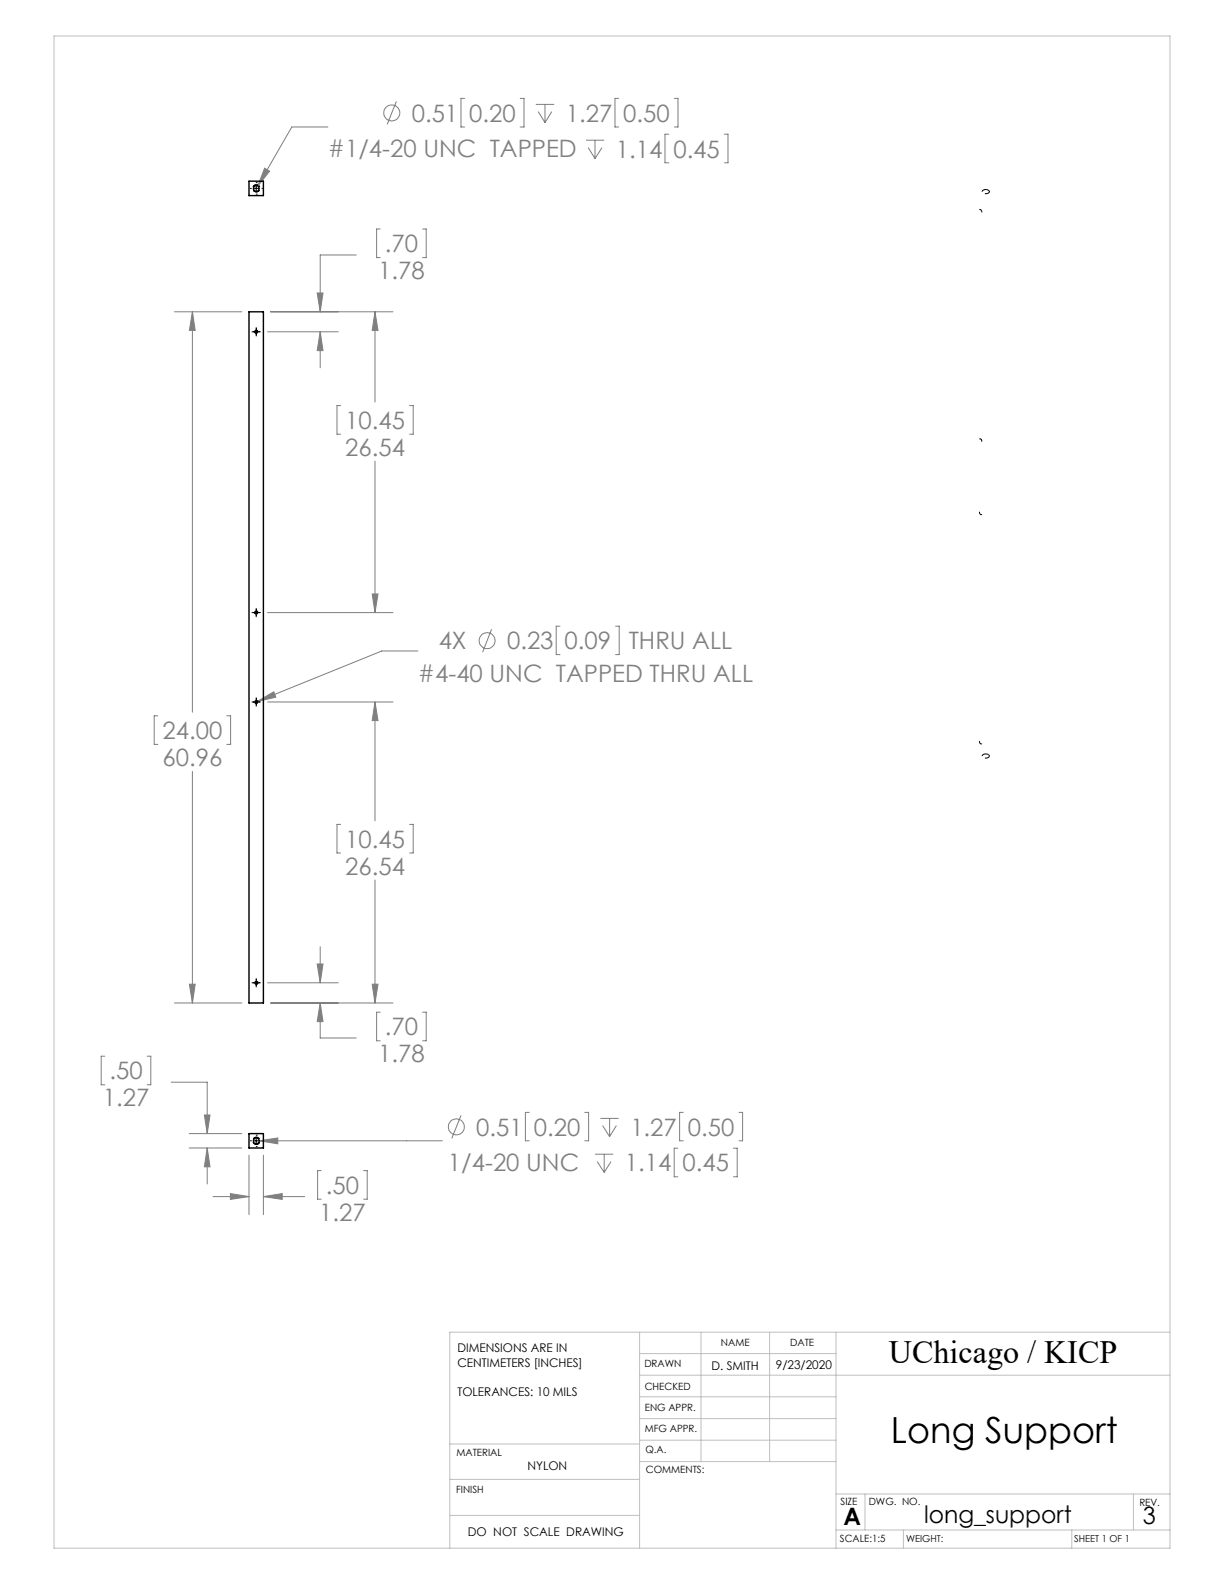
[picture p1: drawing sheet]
<svg xmlns="http://www.w3.org/2000/svg" width="216mm" height="279mm" viewBox="0 0 216 279" stroke-linecap="round" stroke-linejoin="round" font-family="sans-serif">
<g fill="none" stroke="#808080" stroke-width=".18">
<path d="M69.9 17.9l-1.6 4M82 17.4h-.7v5h.7M91.8 17.4h.6v5h-.6M94.5 18.4h3.3M94.9 19.7l1.2 1.9M96.1 18.4v3.2M97.3 19.7l-1.2 1.9M109.1 17.4h-.6v5h.6M119 17.4h.6v5h-.6M46.7 29.7l.9 .5-2.1 2.6zM57.8 22.4h-6.3l-6 10.4M103.4 24.7h3.2"/>
<path d="M103.8 26l1.2 2M105 24.7v3.3M106.2 26l-1.2 2M118 23.7h-.7v5h.7M127.8 23.7h.6v5h-.6M30.8 55h11.9M33.9 55l.5 3.3h-1zM33.9 55v70.6M47.2 58.5h12.5M47.7 55h21.6M56 51.7h1l-.5 3.3zM56.5 58.5l.5 3.3h-1z"/>
<path d="M56.5 58.5v6.4M62.8 45h-6.3v10M66.1 55l.6 3.3h-1zM66.1 55v15.9M67.1 40.4h-.7v5h.7M74.5 40.4h.7v5h-.7M60.1 71.5h-.7v5.1h.7M72.2 71.5h.7v5.1h-.7M66.1 81.4v26.7M47.2 108.1h22.1M65.7 104.8h1l-.6 3.3zM73.7 114.8h-6.4l-21.9 8.9"/>
<path d="M86.7 111l-1.6 4M98.8 110.5h-.7v5h.7M108.6 110.5h.6v5h-.6M27.8 126.3h-.6v5h.6M33.9 136.1v40.8M40 126.3h.7v5h-.7M45.4 123.7l2.9-1.7 .3 1zM47.2 123.8h22.1M66.1 123.8l.6 3.3h-1zM66.1 123.8v21M60.1 145.4h-.7v5.1h.7M66.1 155.2v21.7"/>
<path d="M72.2 145.4h.7v5.1h-.7M30.8 176.9h11.9M33.4 173.6h1l-.5 3.3zM47.2 173.4h12.5M47.7 176.9h21.6M56 170h1l-.5 3.4zM56.5 176.9l.5 3.3h-1zM56.5 176.9v6.2h6.3M56.5 167v6.4M65.7 173.6h1l-.6 3.3zM67.1 178.5h-.7v5.1h.7M74.5 178.5h.7v5.1h-.7"/>
<path d="M18.5 186.3h-.6v5h.6M26 186.3h.6v5h-.6M30.2 190.9h6.3v9.1M33.4 200h9.3M36.1 196.7h.9l-.5 3.3zM81.3 196.7l-1.6 4.1M93.3 196.2h-.6v5h.6M103.2 196.2h.6v5h-.6M105.9 197.3h3.2M106.3 198.5l1.2 2M107.5 197.3v3.2M108.7 198.5l-1.2 2"/>
<path d="M120.5 196.2h-.6v5h.6M130.4 196.2h.6v5h-.6M33.4 202.5h9.3M36.5 202.5l.5 3.3h-.9zM36.5 202.5v6.3M37.6 211.1h6.3M40.6 210.5l3.3 .6-3.3 .5zM43.9 203.8v10.4M45.7 201.2l3.3-.5v1.1zM45.7 201.2h32.3M46.5 211.1l3.3-.6v1.1zM46.5 203.8v10.4"/>
<path d="M46.5 211.1h7.2M56.7 206.5h-.7v5h.7M64.1 206.5h.7v5h-.7M105 203.6h3.2M105.3 204.9l1.3 1.9M106.6 203.6v3.2M107.8 204.9l-1.2 1.9M119.6 202.5h-.7v5.1h.7M129.4 202.5h.6v5.1h-.6"/>
<circle cx="69.1" cy="19.9" r="1.42"/>
<circle cx="85.9" cy="113" r="1.41"/>
<circle cx="80.5" cy="198.8" r="1.41"/>
</g>
<path d="M45.2 58.2a.28 .28 0 0 1 .3 .4 .28 .28 0 0 1-.5 .1 .28 .28 0 0 1 .1-.5h.1M45.2 107.8a.28 .28 0 0 1 .3 .4 .28 .28 0 0 1-.5 0 .28 .28 0 0 1 .1-.4h.1M45.2 124.1a.28 .28 0 0 1-.2-.4 .28 .28 0 0 1 .4-.1 .28 .28 0 0 1-.1 .5h-.1M45.2 173.6a.28 .28 0 0 1-.2-.4 .28 .28 0 0 1 .4-.1 .28 .28 0 0 1-.1 .5h-.1" fill="none" stroke="#000" stroke-width=".18" stroke-dasharray="1.3 .6" stroke-dashoffset=".9" stroke-linecap="butt"/>
<path d="M45.2 32.6a.64 .64 0 0 0-.5 .9 .64 .64 0 0 0 1 .1 .64 .64 0 0 0-.4-1h-.1M45.2 32.6a.64 .64 0 0 1 .6 .9 .64 .64 0 0 1-1.1 .1 .64 .64 0 0 1 .4-1h.1M45.2 201.9a.64 .64 0 0 1-.5-1 .64 .64 0 0 1 1-.1 .64 .64 0 0 1-.4 1l-.1 .1M45.2 201.9a.64 .64 0 0 0 .6-1 .64 .64 0 0 0-1.1-.1 .64 .64 0 0 0 .4 1l.1 .1" fill="none" stroke="#000" stroke-width=".18" stroke-dasharray="1.3 .6" stroke-dashoffset=".5" stroke-linecap="butt"/>
<path d="M174.3 33.5a.35 .35 0 0 1 .1 .5 .35 .35 0 0 1-.4 .2h-.2a.4 .4 0 0 1-.6-.4 .4 .4 0 0 1 .6-.4l.5 .1M174.3 133.1l-.5-.1a.4 .4 0 0 0-.6 .3 .4 .4 0 0 0 .6 .4h.3a.32 .32 0 0 0 .4-.2 .32 .32 0 0 0-.2-.4" fill="none" stroke="#000" stroke-width=".18" stroke-dasharray="1.3 .6" stroke-linecap="butt"/>
<path d="M173 37l.1 .1a.2 .2 0 0 1 0 .4 .2 .2 0 0 1-.3-.2 .16 .16 0 0 1 0-.3 .16 .16 0 0 1 .2 0M173 77.4l.1 .2a.2 .2 0 0 1 0 .3 .2 .2 0 0 1-.3-.2 .16 .16 0 0 1 0-.2 .16 .16 0 0 1 .2-.1M173 90.8l-.2-.2a.2 .2 0 0 1 .1-.3 .2 .2 0 0 1 .2 .2 .16 .16 0 0 1 .1 .2 .16 .16 0 0 1-.2 .1M173 131.2l-.2-.2a.2 .2 0 0 1 .1-.3 .2 .2 0 0 1 .2 .2 .16 .16 0 0 1 .1 .2 .16 .16 0 0 1-.2 .1" fill="none" stroke="#000" stroke-width=".18" stroke-dasharray="1.3 .6" stroke-dashoffset=".7" stroke-linecap="butt"/>
<g fill="none" stroke="#c0c0c0" stroke-width=".18">
<path d="M9.5 6.4h196.9v266.7h-196.9zM112.8 235v38.1M112.8 238.8h34.7M123.6 235v22.8M135.7 235v22.8M147.5 235v38.1M206.4 235h-127.1v38.1M79.3 254.7h33.5M112.8 257.8h34.7M112.8 242.6h93.6M112.8 246.4h34.7M112.8 250.2h34.7"/>
<path d="M112.8 254h34.7M79.3 267.3h33.5M79.3 260.9h33.5M147.5 269.9h58.9M147.5 263.5h58.9M152.6 263.5v6.4M159.3 269.9v3.2M189.1 269.9v3.2M199.9 263.5v6.4"/>
</g>
<g fill="none" stroke="#000" stroke-width=".18">
<path d="M44.2 33.2h.1M44.7 33.2h1M45.2 32.2h.1M45.2 34.3h.1M45.2 32.7v1.1M46.2 33.2h.1M44.5 58.5h1.4M45.2 57.8v1.5M44.5 108.1h1.4M45.2 107.3v1.5M44.5 123.8h1.4M45.2 123.1v1.5"/>
<path d="M44.5 173.4h1.4M45.2 172.6v1.5M44.2 201.2h.1M44.7 201.2h1M45.2 200.2h.1M45.2 202.2h.1M45.2 200.7v1.1M46.2 201.2h.1"/>
</g>
<path d="M33.9 55l.5 3.3h-1zM33.4 173.6h1l-.5 3.3zM45.4 123.7l3.2-.7-.3-1zM56.5 176.9l.5 3.3h-1zM56 170h1l-.5 3.4zM65.7 173.6h1l-.6 3.3zM66.1 123.8l.6 3.3h-1zM56 51.7h1l-.5 3.3zM56.5 58.5l.5 3.3h-1zM66.1 55l.6 3.3h-1zM65.7 104.8h1l-.6 3.3zM46.7 29.7l-1.2 3.1 2.1-2.6zM46.5 211.1l3.3-.6v1.1zM40.6 210.5l3.3 .6-3.3 .5zM36.5 202.5l.5 3.3h-.9zM36.1 196.7h.9l-.5 3.3zM45.7 201.2l3.3 .6v-1.1z" fill="#808080"/>
<g fill="none" stroke="#000" stroke-width=".25">
<path d="M43.9 32h2.6v2.5h-2.6zM43.9 55h2.6v121.9h-2.6zM43.9 200h2.6v2.5h-2.6z"/>
<circle cx="45.2" cy="33.2" r=".52"/>
<circle cx="45.2" cy="58.5" r=".23"/>
<circle cx="45.2" cy="108.1" r=".23"/>
<circle cx="45.2" cy="123.8" r=".22"/>
<circle cx="45.2" cy="173.3" r=".22"/>
<circle cx="45.2" cy="201.2" r=".52"/>
</g>
<text font-size="6.3" x="157.2" y="254.5">Long Support</text>
<text font-size="5.7" x="156.8" y="240.4">UChicago / KICP</text>
<g font-size="4.2" fill="#808080">
<text x="72.6" y="21.5">0.51</text>
<text x="82.8" y="21.5">0.20</text>
<text x="99.8" y="21.5">1.27</text>
<text x="109.9" y="21.5">0.50</text>
<text x="57.8" y="27.8">#1/4-20 UNC TAPPED</text>
<text x="108.6" y="27.8">1.14</text>
<text x="118.8" y="27.8">0.45</text>
<text x="67.9" y="44.5">.70</text>
<text x="66.7" y="49.3">1.78</text>
<text x="60.9" y="75.7">10.45</text>
<text x="60.9" y="80.4">26.54</text>
<text x="77.4" y="114.5">4X</text>
<text x="89.4" y="114.5">0.23</text>
<text x="99.6" y="114.5">0.09</text>
<text x="110.9" y="114.5">THRU ALL</text>
<text x="73.7" y="120.2">#4-40 UNC TAPPED THRU ALL</text>
<text x="28.7" y="130.4">24.00</text>
<text x="28.7" y="135.1">60.96</text>
<text x="60.9" y="149.5">10.45</text>
<text x="60.9" y="154.3">26.54</text>
<text x="67.9" y="182.6">.70</text>
<text x="19.3" y="190.4">.50</text>
<text x="66.7" y="187.4">1.78</text>
<text x="18.1" y="195.2">1.27</text>
<text x="84" y="200.3">0.51</text>
<text x="94.2" y="200.3">0.20</text>
<text x="111.2" y="200.3">1.27</text>
<text x="121.3" y="200.3">0.50</text>
<text x="79" y="206.6">1/4-20 UNC</text>
<text x="110.2" y="206.6">1.14</text>
<text x="120.4" y="206.6">0.45</text>
<text x="56.3" y="215.3">1.27</text>
<text x="57.5" y="210.6">.50</text>
</g>
<g font-size="4.2">
<text x="148.8" y="269">A</text>
<text x="163" y="268.7">long_support</text>
<text x="201.6" y="268.8">3</text>
</g>
<g font-size="2.1">
<text x="80.7" y="238.5">DIMENSIONS ARE IN</text>
<text x="80.7" y="241.1">CENTIMETERS [INCHES]</text>
<text x="125.5" y="241.6">D. SMITH</text>
<text x="136.8" y="241.6">9/23/2020</text>
<text x="80.7" y="246.3">TOLERANCES: 10 MILS</text>
<text x="93" y="259.2">NYLON</text>
<text x="82.5" y="270.9">DO NOT SCALE DRAWING</text>
</g>
<g font-size="1.8">
<text x="127.2" y="237.4">NAME</text>
<text x="139.4" y="237.5">DATE</text>
<text x="113.7" y="241.2">DRAWN</text>
<text x="113.7" y="245.2">CHECKED</text>
<text x="113.7" y="248.8">ENG APPR.</text>
<text x="80.5" y="256.9">MATERIAL</text>
<text x="113.7" y="252.6">MFG APPR.</text>
<text x="113.8" y="256.4">Q.A.</text>
<text x="80.5" y="263.3">FINISH</text>
<text x="113.9" y="259.9">COMMENTS:</text>
<text x="148.3" y="265.4">SIZE</text>
<text x="153.2" y="265.5">DWG. NO.</text>
<text x="201" y="265.6">REV.</text>
<text x="148.2" y="272">SCALE:1:5</text>
</g>
<g font-size="1.7">
<text x="159.8" y="272.1">WEIGHT:</text>
<text x="189.5" y="272.1">SHEET 1 OF 1</text>
</g>
</svg>
